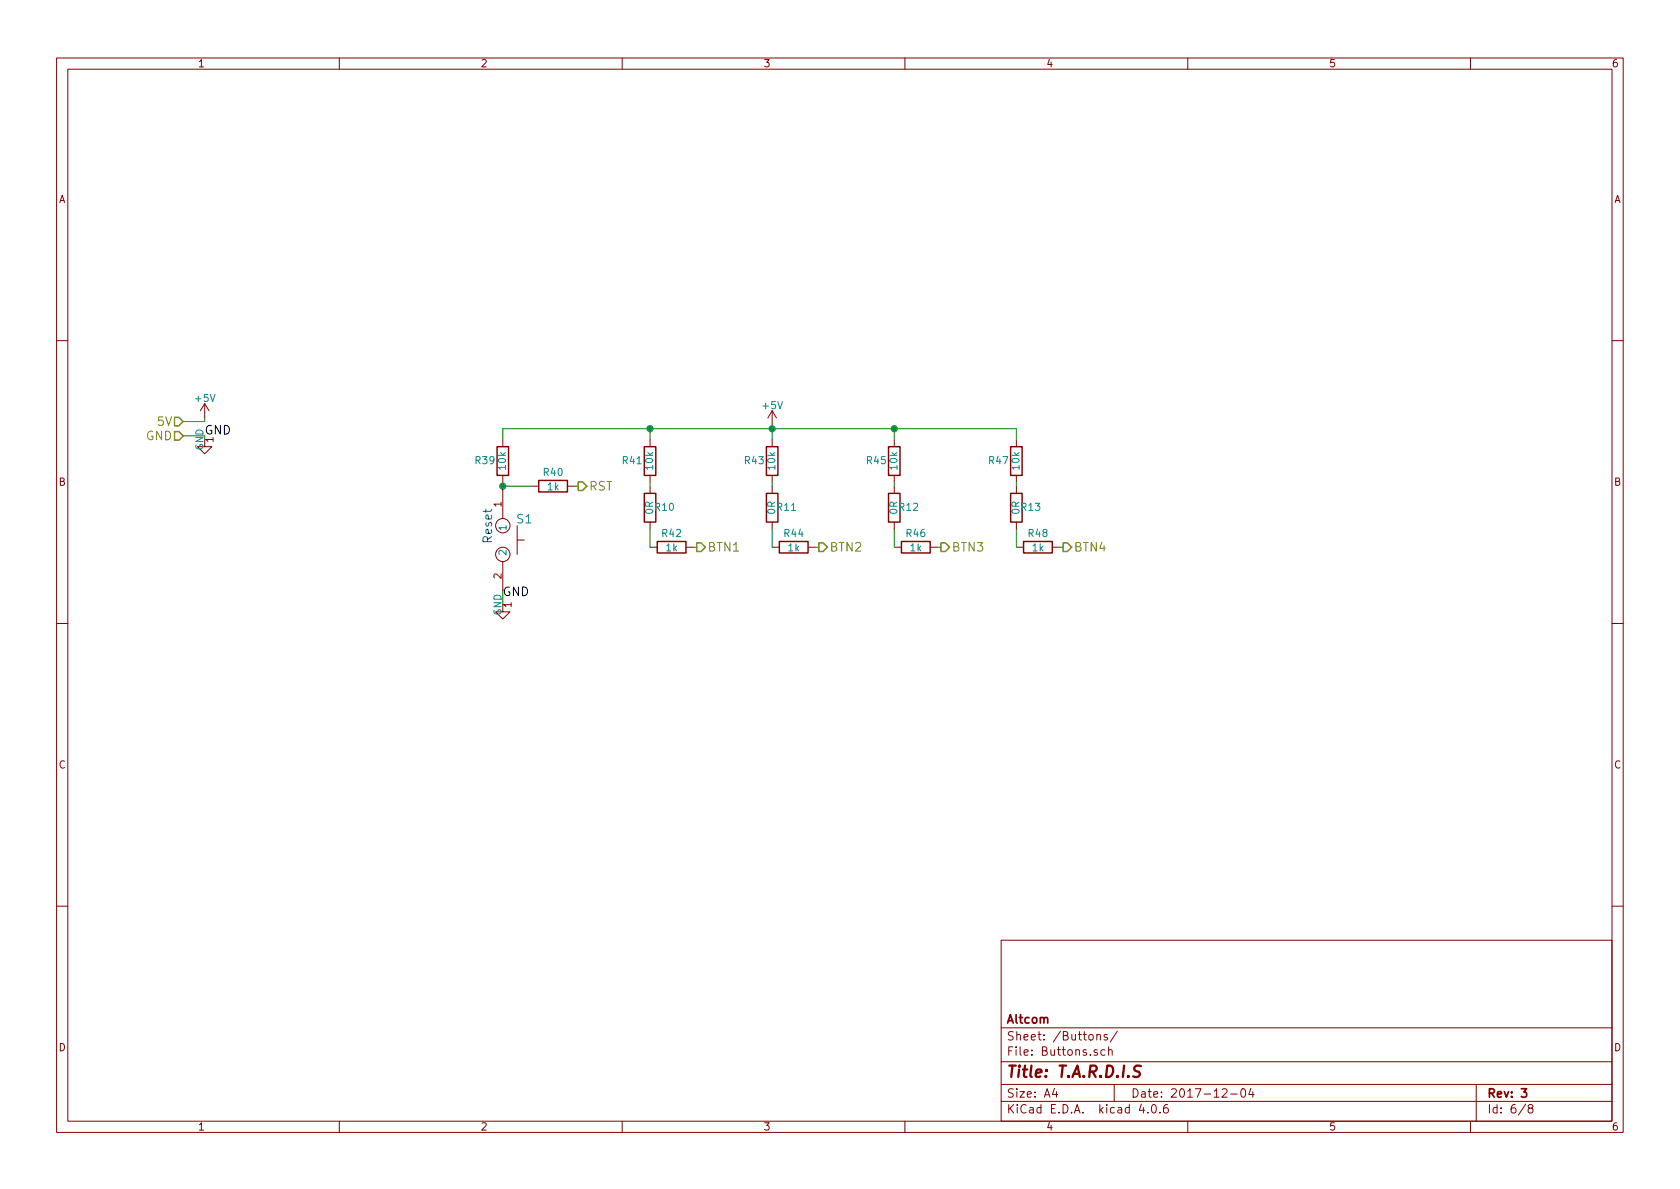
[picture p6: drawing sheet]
EESchema Schematic File Version 2
LIBS:Tardis-rescue
LIBS:power
LIBS:device
LIBS:transistors
LIBS:conn
LIBS:linear
LIBS:regul
LIBS:74xx
LIBS:cmos4000
LIBS:adc-dac
LIBS:memory
LIBS:xilinx
LIBS:microcontrollers
LIBS:dsp
LIBS:microchip
LIBS:analog_switches
LIBS:motorola
LIBS:texas
LIBS:intel
LIBS:audio
LIBS:interface
LIBS:digital-audio
LIBS:philips
LIBS:display
LIBS:cypress
LIBS:siliconi
LIBS:opto
LIBS:atmel
LIBS:contrib
LIBS:valves
LIBS:Tardis
LIBS:Tardis-cache
EELAYER 25 0
EELAYER END
$Descr A4 11693 8268
encoding utf-8
Sheet 6 8
Title "T.A.R.D.I.S"
Date "2017-12-04"
Rev "3"
Comp "Altcom"
Comment1 ""
Comment2 ""
Comment3 ""
Comment4 ""
$EndDescr
$Comp
L R R39
U 1 1
P 3500 3200
F 0 "R39" H 3625 3200 50  0000 C CNN
F 1 "10k" V 3500 3200 50  0000 C CNN
F 2 "Resistors_SMD:R_0603_HandSoldering" V 3430 3200 50  0001 C CNN
F 3 "" H 3500 3200 50  0001 C CNN
	1    3500 3200
	-1   0    0    1   
$EndComp
$Comp
L R R40
U 1 1
P 3850 3375
F 0 "R40" V 3750 3375 50  0000 C CNN
F 1 "1k" V 3850 3375 50  0000 C CNN
F 2 "Resistors_SMD:R_0603_HandSoldering" V 3780 3375 50  0001 C CNN
F 3 "" H 3850 3375 50  0001 C CNN
	1    3850 3375
	0    1    1    0   
$EndComp
$Comp
L R R41
U 1 1
P 4525 3200
F 0 "R41" H 4650 3200 50  0000 C CNN
F 1 "10k" V 4525 3200 50  0000 C CNN
F 2 "Resistors_SMD:R_0603_HandSoldering" V 4455 3200 50  0001 C CNN
F 3 "" H 4525 3200 50  0001 C CNN
	1    4525 3200
	-1   0    0    1   
$EndComp
$Comp
L R R42
U 1 1
P 4675 3800
F 0 "R42" V 4575 3800 50  0000 C CNN
F 1 "1k" V 4675 3800 50  0000 C CNN
F 2 "Resistors_SMD:R_0603_HandSoldering" V 4605 3800 50  0001 C CNN
F 3 "" H 4675 3800 50  0001 C CNN
	1    4675 3800
	0    1    1    0   
$EndComp
Text Notes 3425 3775 1    60   ~ 0
Reset
$Comp
L R R43
U 1 1
P 5375 3200
F 0 "R43" H 5500 3200 50  0000 C CNN
F 1 "10k" V 5375 3200 50  0000 C CNN
F 2 "Resistors_SMD:R_0603_HandSoldering" V 5305 3200 50  0001 C CNN
F 3 "" H 5375 3200 50  0001 C CNN
	1    5375 3200
	-1   0    0    1   
$EndComp
$Comp
L R R44
U 1 1
P 5525 3800
F 0 "R44" V 5425 3800 50  0000 C CNN
F 1 "1k" V 5525 3800 50  0000 C CNN
F 2 "Resistors_SMD:R_0603_HandSoldering" V 5455 3800 50  0001 C CNN
F 3 "" H 5525 3800 50  0001 C CNN
	1    5525 3800
	0    1    1    0   
$EndComp
$Comp
L R R45
U 1 1
P 6225 3200
F 0 "R45" H 6350 3200 50  0000 C CNN
F 1 "10k" V 6225 3200 50  0000 C CNN
F 2 "Resistors_SMD:R_0603_HandSoldering" V 6155 3200 50  0001 C CNN
F 3 "" H 6225 3200 50  0001 C CNN
	1    6225 3200
	-1   0    0    1   
$EndComp
$Comp
L R R46
U 1 1
P 6375 3800
F 0 "R46" V 6275 3800 50  0000 C CNN
F 1 "1k" V 6375 3800 50  0000 C CNN
F 2 "Resistors_SMD:R_0603_HandSoldering" V 6305 3800 50  0001 C CNN
F 3 "" H 6375 3800 50  0001 C CNN
	1    6375 3800
	0    1    1    0   
$EndComp
$Comp
L R R47
U 1 1
P 7075 3200
F 0 "R47" H 7200 3200 50  0000 C CNN
F 1 "10k" V 7075 3200 50  0000 C CNN
F 2 "Resistors_SMD:R_0603_HandSoldering" V 7005 3200 50  0001 C CNN
F 3 "" H 7075 3200 50  0001 C CNN
	1    7075 3200
	-1   0    0    1   
$EndComp
$Comp
L R R48
U 1 1
P 7225 3800
F 0 "R48" V 7125 3800 50  0000 C CNN
F 1 "1k" V 7225 3800 50  0000 C CNN
F 2 "Resistors_SMD:R_0603_HandSoldering" V 7155 3800 50  0001 C CNN
F 3 "" H 7225 3800 50  0001 C CNN
	1    7225 3800
	0    1    1    0   
$EndComp
Text HLabel 4025 3375 2    60   Output ~ 0
RST
Text HLabel 4850 3800 2    60   Output ~ 0
BTN1
Text HLabel 5700 3800 2    60   Output ~ 0
BTN2
Text HLabel 6550 3800 2    60   Output ~ 0
BTN3
Text HLabel 7400 3800 2    60   Output ~ 0
BTN4
Text HLabel 1275 3025 0    60   Input ~ 0
GND
$Comp
L GND-RESCUE-Tardis #PWR63
U 1 1
P 1425 3050
F 0 "#PWR63" H 1425 2800 50  0001 C CNN
F 1 "GND" H 1425 2900 50  0001 C CNN
F 2 "" H 1425 3050 50  0001 C CNN
F 3 "" H 1425 3050 50  0001 C CNN
	1    1425 3050
	1    0    0    -1  
$EndComp
Wire Wire Line
	1275 3025 1425 3025
Wire Wire Line
	1425 3025 1425 3050
$Comp
L +5V #PWR62
U 1 1
P 1425 2900
F 0 "#PWR62" H 1425 2750 50  0001 C CNN
F 1 "+5V" H 1425 3040 50  0000 C CNN
F 2 "" H 1425 2900 50  0001 C CNN
F 3 "" H 1425 2900 50  0001 C CNN
	1    1425 2900
	1    0    0    -1  
$EndComp
Text HLabel 1275 2925 0    60   Input ~ 0
5V
Wire Wire Line
	1275 2925 1425 2925
Wire Wire Line
	1425 2925 1425 2900
Wire Wire Line
	4025 3375 4000 3375
Wire Wire Line
	3500 4100 3500 4100
Wire Wire Line
	3500 4100 3500 4200
Wire Wire Line
	3500 3350 3500 3400
$Comp
L +5V #PWR65
U 1 1
P 5375 2950
F 0 "#PWR65" H 5375 2800 50  0001 C CNN
F 1 "+5V" H 5375 3090 50  0000 C CNN
F 2 "" H 5375 2950 50  0001 C CNN
F 3 "" H 5375 2950 50  0001 C CNN
	1    5375 2950
	1    0    0    -1  
$EndComp
$Comp
L GND-RESCUE-Tardis #PWR64
U 1 1
P 3500 4200
F 0 "#PWR64" H 3500 3950 50  0001 C CNN
F 1 "GND" H 3500 4050 50  0001 C CNN
F 2 "" H 3500 4200 50  0001 C CNN
F 3 "" H 3500 4200 50  0001 C CNN
	1    3500 4200
	1    0    0    -1  
$EndComp
Wire Wire Line
	4825 3800 4850 3800
Wire Wire Line
	5675 3800 5700 3800
Wire Wire Line
	6525 3800 6550 3800
Wire Wire Line
	7400 3800 7375 3800
Wire Wire Line
	3500 3050 3500 2975
Wire Wire Line
	3500 2975 7075 2975
Wire Wire Line
	7075 2975 7075 3050
Wire Wire Line
	6225 3050 6225 2975
Connection ~ 6225 2975
Wire Wire Line
	5375 2950 5375 3050
Connection ~ 5375 2975
Wire Wire Line
	4525 3050 4525 2975
Connection ~ 4525 2975
Wire Wire Line
	3700 3375 3500 3375
Connection ~ 3500 3375
Text Label 3500 4150 0    60   ~ 0
GND
Text Label 1425 3025 0    60   ~ 0
GND
$Comp
L mom_button S1
U 1 1
P 3450 3800
F 0 "S1" V 3250 4000 60  0000 C CNN
F 1 "mom_button" H 3450 3750 60  0001 C CNN
F 2 "Buttons_Switches_THT:SW_TH_Tactile_Omron_B3F-10xx" H 3450 3800 60  0001 C CNN
F 3 "" H 3450 3800 60  0001 C CNN
	1    3450 3800
	0    1    1    0   
$EndComp
$Comp
L R R10
U 1 1
P 4525 3525
F 0 "R10" H 4425 3525 50  0000 C CNN
F 1 "0R" V 4525 3525 50  0000 C CNN
F 2 "Resistor_THT:R_Axial_DIN0204_L3.6mm_D1.6mm_P2.54mm_Vertical" V 4455 3525 50  0001 C CNN
F 3 "" H 4525 3525 50  0001 C CNN
	1    4525 3525
	-1   0    0    1   
$EndComp
Wire Wire Line
	4525 3350 4525 3375
Wire Wire Line
	4525 3675 4525 3800
Wire Wire Line
	5375 3350 5375 3375
Wire Wire Line
	5375 3675 5375 3800
Wire Wire Line
	6225 3350 6225 3375
Wire Wire Line
	6225 3675 6225 3800
Wire Wire Line
	7075 3675 7075 3800
Wire Wire Line
	7075 3375 7075 3350
$Comp
L R R11
U 1 1
P 5375 3525
F 0 "R11" H 5275 3525 50  0000 C CNN
F 1 "0R" V 5375 3525 50  0000 C CNN
F 2 "Resistor_THT:R_Axial_DIN0204_L3.6mm_D1.6mm_P2.54mm_Vertical" V 5305 3525 50  0001 C CNN
F 3 "" H 5375 3525 50  0001 C CNN
	1    5375 3525
	-1   0    0    1   
$EndComp
$Comp
L R R12
U 1 1
P 6225 3525
F 0 "R12" H 6125 3525 50  0000 C CNN
F 1 "0R" V 6225 3525 50  0000 C CNN
F 2 "Resistor_THT:R_Axial_DIN0204_L3.6mm_D1.6mm_P2.54mm_Vertical" V 6155 3525 50  0001 C CNN
F 3 "" H 6225 3525 50  0001 C CNN
	1    6225 3525
	-1   0    0    1   
$EndComp
$Comp
L R R13
U 1 1
P 7075 3525
F 0 "R13" H 6975 3525 50  0000 C CNN
F 1 "0R" V 7075 3525 50  0000 C CNN
F 2 "Resistor_THT:R_Axial_DIN0204_L3.6mm_D1.6mm_P2.54mm_Vertical" V 7005 3525 50  0001 C CNN
F 3 "" H 7075 3525 50  0001 C CNN
	1    7075 3525
	-1   0    0    1   
$EndComp
$EndSCHEMATC
